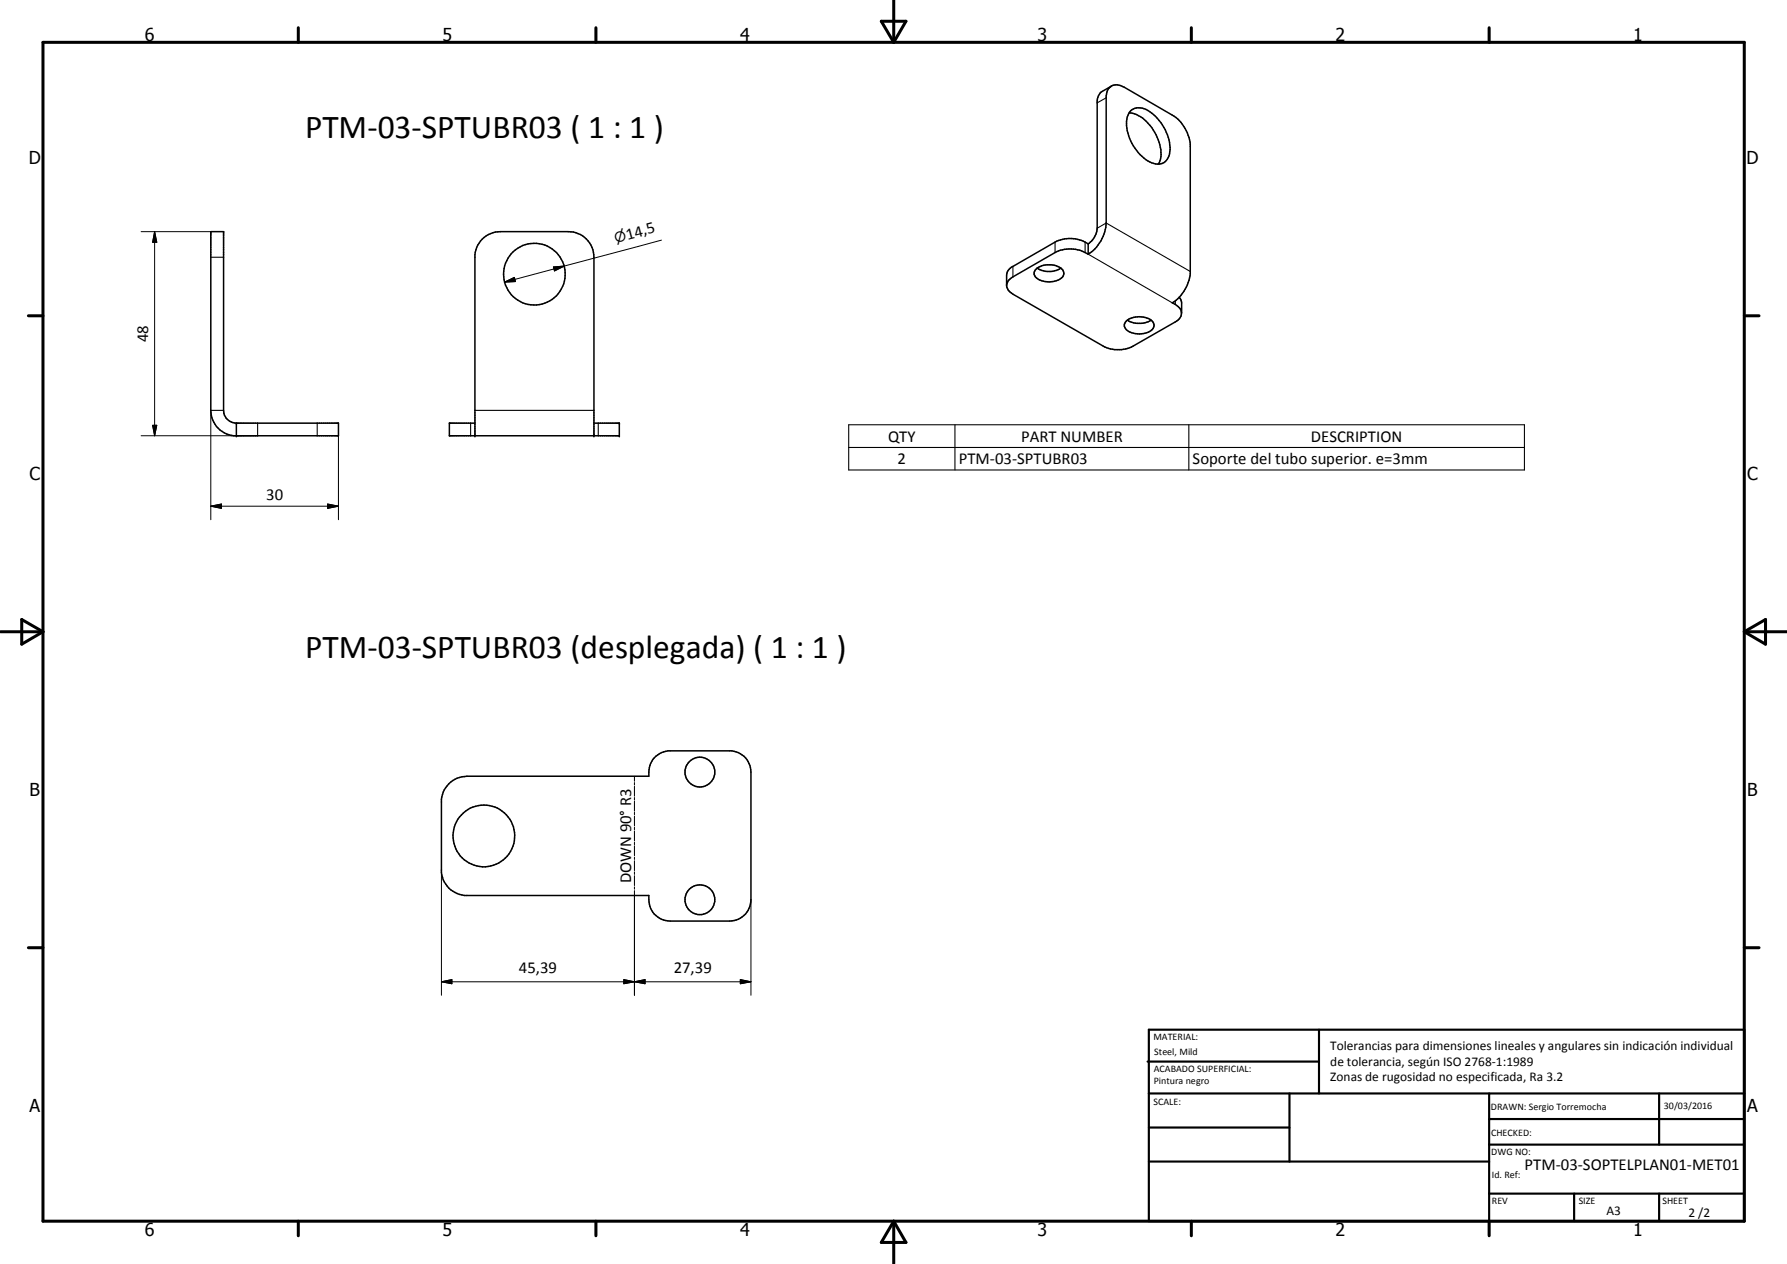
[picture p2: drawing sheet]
<svg xmlns="http://www.w3.org/2000/svg" width="420mm" height="297mm" viewBox="0 0 420 297" stroke-linecap="round" stroke-linejoin="round" font-family="sans-serif">
<g fill="none" stroke="#000" stroke-width=".35">
<path d="M261.3 20.2l-2.4 1.4-.6 .9-.3 .8v30.3a4.9 4.9 0 0 1-2.1 3.7M261.3 20.2a2.78 2.78 0 0 0-1.2 2.3v29.9a9.2 9.2 0 0 1-4.2 7.3M261.3 20.2l.6-.2a3.2 3.2 0 0 1 2.4 .5l11.3 6.6a9.4 9.4 0 0 1 4.3 6.8v30.4a10.1 10.1 0 0 1-2.6 5.5M265.5 26.5a7.3 7.3 0 0 1 5.3 3.5 9.2 9.2 0 0 1 1.8 8.2l-.2 .4M265.8 26a3.8 3.8 0 0 1 5 .6 10.3 10.3 0 0 1 4.1 10 2.8 2.8 0 0 1-4.1 1.7 10.5 10.5 0 0 1-5.8-10.8zM49.6 54.4h3v42a3 3 0 0 0 3 3h24v3h-24.6a6 6 0 0 1-5.4-6zM255.9 57.3a7.7 7.7 0 0 0-7.8-.4l-9.9 5.7a2.47 2.47 0 0 0-1.5 2v2.6l.3 .9 .5 .6 21.9 12.6a7.5 7.5 0 0 0 7 0l9.9-5.7 1-.7 .4-.9 .1-2.8-.5-1.4M255.9 59.7a7.9 7.9 0 0 0-7.8-.3l-9.9 5.7a2.66 2.66 0 0 0-1.5 1.8M255.9 57.3v2.4M243.9 63a1.58 1.58 0 0 0-.6 1.6 1.58 1.58 0 0 0 1.2 1.2 4.7 4.7 0 0 0 5.5-1l.1-.5-.1-.6-.6-.7M243.9 63a5.3 5.3 0 0 1 5.5 0M243.9 63a5.1 5.1 0 0 0 5.5 0"/>
<path d="M265.1 75.2a1.46 1.46 0 0 0-.7 1.5 1.46 1.46 0 0 0 1 1.2 5 5 0 0 0 5.7-.7 1.41 1.41 0 0 0-.5-2M265.1 75.2a5.2 5.2 0 0 1 5.5 0M265.1 75.2a5.3 5.3 0 0 0 5.5 0M277.3 69.8l-1.7 1.4 1.7 1.1 .4 .6 .1 .5M55.6 99.4v3M111.7 99.4h-6v3h39.9v-3h-6M111.7 102.4v-42.5a6 6 0 0 1 5.9-5.5h16a6 6 0 0 1 6 6.1v41.9M105.5 184.2a6 6 0 0 1 4.3-1.8h42.8a5.1 5.1 0 0 1 4.4-6h15.1a5 5 0 0 1 4.5 5v30.1a5 5 0 0 1-5 5h-14a5.1 5.1 0 0 1-5-6.1h-43.4a6 6 0 0 1-5.4-5.4v-17.2l.7-2.2z"/>
<circle cx="125.7" cy="64.4" r="7.2"/>
<circle cx="113.8" cy="196.4" r="7.3"/>
<circle cx="164.6" cy="181.4" r="3.5"/>
<circle cx="164.6" cy="211.4" r="3.5"/>
</g>
<g fill="none" stroke="#000" stroke-width=".25">
<path d="M260.1 23l-2.1 1.2M248.1 56.9v2.5M255.1 56.9v2.5M255.9 59.7l19.7 11.5M258 53.6l2.1-1.2 19.8 11.4M49.6 60.5h3M238.2 62.6v2.5M276.3 70.7v.8M49.6 96.4h3M60.6 99.4v3M74.6 99.4v3M110.6 99.4v3"/>
<path d="M111.7 96.4h27.9M140.7 99.4v3M199.5 99.8h158.9v10.6h-158.9zM224.5 99.8v10.6M279.5 99.8v10.6M199.5 105.2h158.9"/>
</g>
<g fill="#000">
<circle cx="55.6" cy="99.4" r=".18"/>
<circle cx="145.6" cy="99.4" r=".18"/>
<circle cx="55.6" cy="102.4" r=".18"/>
<circle cx="111.7" cy="102.4" r=".18"/>
<circle cx="139.6" cy="102.4" r=".18"/>
<circle cx="145.6" cy="102.4" r=".18"/>
</g>
<g fill="none" stroke="#000" stroke-width=".24">
<path d="M33.2 54.4h16.4M36.4 54.4l.5 2.5h-1zM36.4 54.4v48M155.5 56.4l-22.8 6.1M118.6 66.3l2.3-1.1 .3 1zM130.1 62.7l2.6-.2-2.3 1.2zM132.7 62.5l-14.1 3.8M35.9 99.9h1l-.5 2.5zM49.6 96.4v25.7M33.2 102.4h27.4M49.6 119l2.5-.6v1.1zM49.6 119h30"/>
<path d="M77 118.4l2.6 .6-2.6 .5zM79.6 102.4v19.7M149.2 182.4v1.2M149.2 183.9v.6M149.2 184.8v2.3M149.2 187.4v.6M149.2 188.3v2.3M149.2 190.9v.6M149.2 191.8v2.3M149.2 194.4v.6M149.2 195.3v2.3M149.2 197.9v.6"/>
<path d="M149.2 198.8v2.3M103.8 204.5v29.4M149.2 201.4v.6M149.2 202.3v2.3M149.2 204.9v.6M149.2 205.8v2.3M149.2 208.4v.6M149.2 209.3v24.6M176.6 211.5v22.4M103.8 230.7l2.4-.5v1zM103.8 230.7h72.8M146.7 230.2l2.5 .5-2.5 .5z"/>
<path d="M149.2 230.7l2.5-.5v1zM174.1 230.2l2.5 .5-2.5 .5z"/>
</g>
<g fill="none" stroke="#000" stroke-width=".71">
<path d="M10.1 9.9h400v277.1h-400zM70.1 6.5v3.4M140.1 6.5v3.4M207.2 5h5.8l-2.9 4.9zM210.1 0v9.9M280.1 6.5v3.4M350.1 6.5v3.4M6.7 74.2h3.4M410.1 74.2h3.5M.1 148.5h10M5.1 145.6l5 2.9-5 2.9zM410.1 148.5h10"/>
<path d="M410.1 148.5l5-2.9v5.8zM6.7 222.7h3.4M410.1 222.7h3.5M70.1 287v3.4M140.1 287v3.4M210.1 287v10M210.1 287l2.9 5h-5.8zM280.1 287v3.4M350.1 287v3.4"/>
</g>
<g fill="none" stroke="#000" stroke-width=".51">
<path d="M269.8 249.5h40.3M270.1 242h140v45h-140zM270.1 257h140M303.2 257v16M310.1 242v15M350.1 257v30M390.1 257v12M270.1 265h33.1M270.1 273h80M350.1 269h60M350.1 263h60M350.1 280.5h60"/>
<path d="M370.1 280.5v6.5M390.1 280.5v6.5"/>
</g>
<path d="M36.4 54.4l.5 2.5h-1zM118.6 66.3l2.3-1.1 .3 1zM130.1 62.7l2.6-.2-2.3 1.2zM35.9 99.9h1l-.5 2.5zM49.6 119l2.5-.6v1.1zM77 118.4l2.6 .6-2.6 .5zM103.8 230.7l2.4-.5v1zM146.7 230.2l2.5 .5-2.5 .5zM149.2 230.7l2.5-.5v1zM174.1 230.2l2.5 .5-2.5 .5z" fill="#000"/>
<g font-size="7.9">
<text x="71.7" y="32.3">PTM-03-SPTUBR03 ( 1 : 1 )</text>
<text x="71.7" y="154.6">PTM-03-SPTUBR03 (desplegada) ( 1 : 1 )</text>
</g>
<g font-size="4.2">
<text x="34" y="9.6">6</text>
<text x="104" y="9.6">5</text>
<text x="174" y="9.6">4</text>
<text x="244" y="9.6">3</text>
<text x="314" y="9.6">2</text>
<text x="384" y="9.6">1</text>
<text x="6.8" y="38.7">D</text>
<text x="410.6" y="38.7">D</text>
<text x="7" y="112.9">C</text>
<text x="410.8" y="112.9">C</text>
<text x="7" y="187.1">B</text>
<text x="410.8" y="187.1">B</text>
<text x="7" y="261.4">A</text>
<text x="410.8" y="261.4">A</text>
<text x="34" y="290.4">6</text>
<text x="104" y="290.4">5</text>
<text x="174" y="290.4">4</text>
<text x="244" y="290.4">3</text>
<text x="314" y="290.4">2</text>
<text x="384" y="290.4">1</text>
</g>
<g font-size="3.9">
<text x="147.5" y="56.4" transform="rotate(-15 147.5 56.4)">14,5</text>
<text x="34.8" y="80.4" transform="rotate(-90 34.8 80.4)">48</text>
<text x="208.8" y="103.8">QTY</text>
<text x="240.1" y="103.8">PART NUMBER</text>
<text x="308.2" y="103.8">DESCRIPTION</text>
<text x="211" y="109.1">2</text>
<text x="225.4" y="109.1">PTM-03-SPTUBR03</text>
<text x="280.4" y="109.1">Soporte del tubo superior. e=3mm</text>
<text x="62.6" y="117.4">30</text>
<text x="148.4" y="207.6" transform="rotate(-90 148.4 207.6)">DOWN 90° R3</text>
<text x="122" y="228.6">45,39</text>
<text x="158.4" y="228.6">27,39</text>
<text x="358.5" y="275">PTM-03-SOPTELPLAN01-MET01</text>
</g>
<text font-size="3.3" x="144.8" y="57.1" transform="rotate(-15 144.8 57.1)">n</text>
<g font-size="3.1">
<text x="312.7" y="246.8">Tolerancias para dimensiones lineales y angulares sin indicación individual</text>
<text x="312.7" y="250.4">de tolerancia, según ISO 2768-1:1989</text>
<text x="312.7" y="254">Zonas de rugosidad no especificada, Ra 3.2</text>
<text x="377.7" y="285.6">A3</text>
<text x="397" y="285.9">2 /2</text>
</g>
<g font-size="2.4">
<text x="271.2" y="244.4">MATERIAL:</text>
<text x="271.3" y="252">ACABADO SUPERFICIAL:</text>
<text x="271.4" y="247.9">Steel, Mild</text>
<text x="271.3" y="254.6">Pintura negro</text>
<text x="271.2" y="259.7">SCALE:</text>
<text x="350.6" y="260.8">DRAWN: Sergio Torremocha</text>
<text x="391.2" y="260.6">30/03/2016</text>
<text x="350.6" y="267">CHECKED:</text>
<text x="350.6" y="271.4">DWG NO:</text>
<text x="350.8" y="276.9">Id. Ref:</text>
<text x="350.8" y="282.8">REV</text>
<text x="371.2" y="282.9">SIZE</text>
<text x="390.9" y="282.9">SHEET</text>
</g>
</svg>
